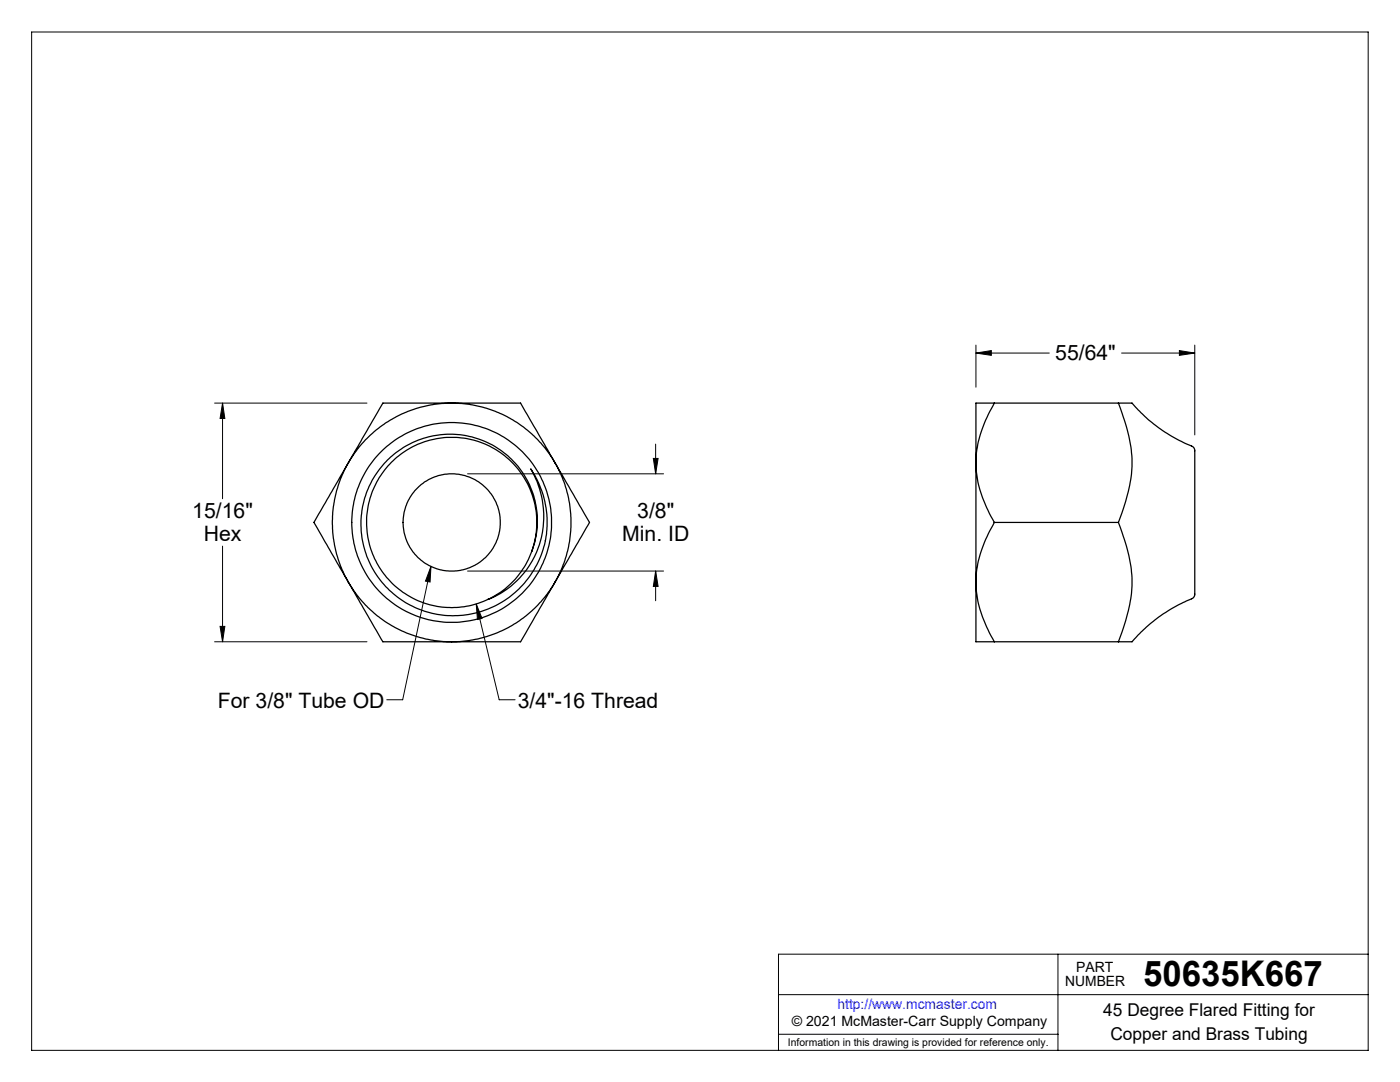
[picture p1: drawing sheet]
<svg xmlns="http://www.w3.org/2000/svg" width="279mm" height="216mm" viewBox="0 0 279 216" stroke-linecap="round" stroke-linejoin="round" font-family="sans-serif">
<g fill="none" stroke="#000" stroke-width=".2">
<path d="M6.3 6.4h266.7v203.2h-266.7zM194.8 68.9v8.4M194.8 70.4h14.6M194.8 70.4l3-.4v.9zM223.8 70.4h14.6M235.4 70l3 .4-3 .5zM238.4 68.9v17.9M42.8 80.4h30.4M44.4 80.4l.5 3.1h-1zM44.4 80.4v19.1M93.3 94.5h39.1M130.4 91.5h.9l-.5 3z"/>
<path d="M130.8 88.6v5.9M44.4 109v19.1M86 113l-.2 3.1-.9-.1zM86 113l-5.6 26.6h-3.2M93.3 113.9h39.1M130.8 113.9l.5 3.1h-.9zM130.8 113.9v6M42.8 128.1h30.4M43.9 125h1l-.5 3.1zM95 120.5l1.2 2.9-.9 .2zM95 120.5l4.6 19.1h3.2M155.4 198.5h117.6"/>
<path d="M211.1 190.4v19.2M273 190.4h-117.6v19.2M155.4 206.4h55.7"/>
</g>
<g fill="#000">
<path d="M44.4 80.4l.5 3.1h-1zM43.9 125h1l-.5 3.1zM130.4 91.5h.9l-.5 3zM130.8 113.9l.5 3.1h-.9zM194.8 70.4l3-.4v.9zM235.4 70l3 .4-3 .5z"/>
<path d="M95 120.5l1.2 2.9-.9 .2zM86 113l-.2 3.1-.9-.1z"/>
</g>
<g fill="none" stroke="#000" stroke-width=".25">
<path d="M69.5 92.4l-.4 .8a23.7 23.7 0 0 0 .4 23M69.5 92.4l-6.8 11.8 6.8 12M77.3 91.8a17.4 17.4 0 0 1 25 .1 17.4 17.4 0 0 1-.8 25 16.7 16.7 0 0 1-4.1 2.7 18 18 0 0 0 8.5-26l1.5 2.5a18.6 18.6 0 0 1-8.9 24.9 18.6 18.6 0 0 1-24.9-9 18 18 0 0 1 3.7-20.2zM90.1 80.4l1 .1a23.7 23.7 0 0 1 19.7 11.9M90.1 80.4l-.9 .1a23.7 23.7 0 0 0-19.7 11.9M90.1 80.4h13.8l6.9 12M90.1 80.4h-13.7l-6.9 12M110.8 92.4a23.9 23.9 0 0 1 0 23.8M110.8 92.4l6.9 11.8-6.9 12M194.8 92.4v23.8M194.8 92.4a23.3 23.3 0 0 0 3.6 11.8M198.4 80.4a23.8 23.8 0 0 0-3.6 12"/>
<path d="M198.4 80.4h-3.3a.35 .35 0 0 0-.4 .2 .35 .35 0 0 0 .1 .4v11.4M198.4 80.4h24.8M223.2 80.4h2.7l.5 .6a32.1 32.1 0 0 0 11.8 8.2l.2 .5v28.8a.93 .93 0 0 1-.6 1 32.4 32.4 0 0 0-12 8.6h-2.6M223.2 80.4a31.3 31.3 0 0 1 2.7 13.2 35.9 35.9 0 0 1-2.7 10.6M69.5 116.2l.7 1a23.7 23.7 0 0 0 19.9 10.9M69.5 116.2l6.9 11.9h13.7M106.1 110a17 17 0 0 0-14.5-22.7 17 17 0 0 0-18.2 20 17 17 0 0 0 24 12.3M110.8 116.2l-.2 .2a23.6 23.6 0 0 1-20.5 11.7M110.8 116.2l-6.9 11.9h-13.8M194.8 116.2a23.3 23.3 0 0 0 3.6 11.9M194.8 116.2v11.4a.34 .34 0 0 0 0 .4 .34 .34 0 0 0 .4 .1h3.2M198.4 104.2a23.8 23.8 0 0 0-3.6 12"/>
<path d="M198.4 104.2h24.8M223.2 104.2a31.3 31.3 0 0 1 2.7 13.2 35.9 35.9 0 0 1-2.7 10.7M198.4 128.1h24.8"/>
<circle cx="90.1" cy="104.2" r="9.7"/>
<circle cx="90.1" cy="104.3" r="19.9"/>
</g>
<text font-size="7.1" x="228.2" y="196.8">50635K667</text>
<g font-size="4.2">
<text x="210.6" y="71.8">55/64&quot;</text>
<text x="38.4" y="103.3">15/16&quot;</text>
<text x="127.2" y="103.3">3/8&quot;</text>
<text x="40.7" y="108">Hex</text>
<text x="124.2" y="108">Min. ID</text>
<text x="43.5" y="141.2">For 3/8&quot; Tube OD</text>
<text x="103.3" y="141.2">3/4&quot;-16 Thread</text>
</g>
<g font-size="3.5">
<text x="220.2" y="202.8">45 Degree Flared Fitting for</text>
<text x="221.6" y="207.5">Copper and Brass Tubing</text>
</g>
<g font-size="2.8">
<text x="212.6" y="196.8">NUMBER</text>
<text x="214.8" y="194">PART</text>
<text x="158" y="204.8">© 2021 McMaster-Carr Supply Company</text>
</g>
<text font-size="2.8" fill="#00f" x="167.1" y="201.4">http://www.mcmaster.com</text>
<text font-size="2.1" x="157.3" y="208.6">Information in this drawing is provided for reference only.</text>
</svg>
